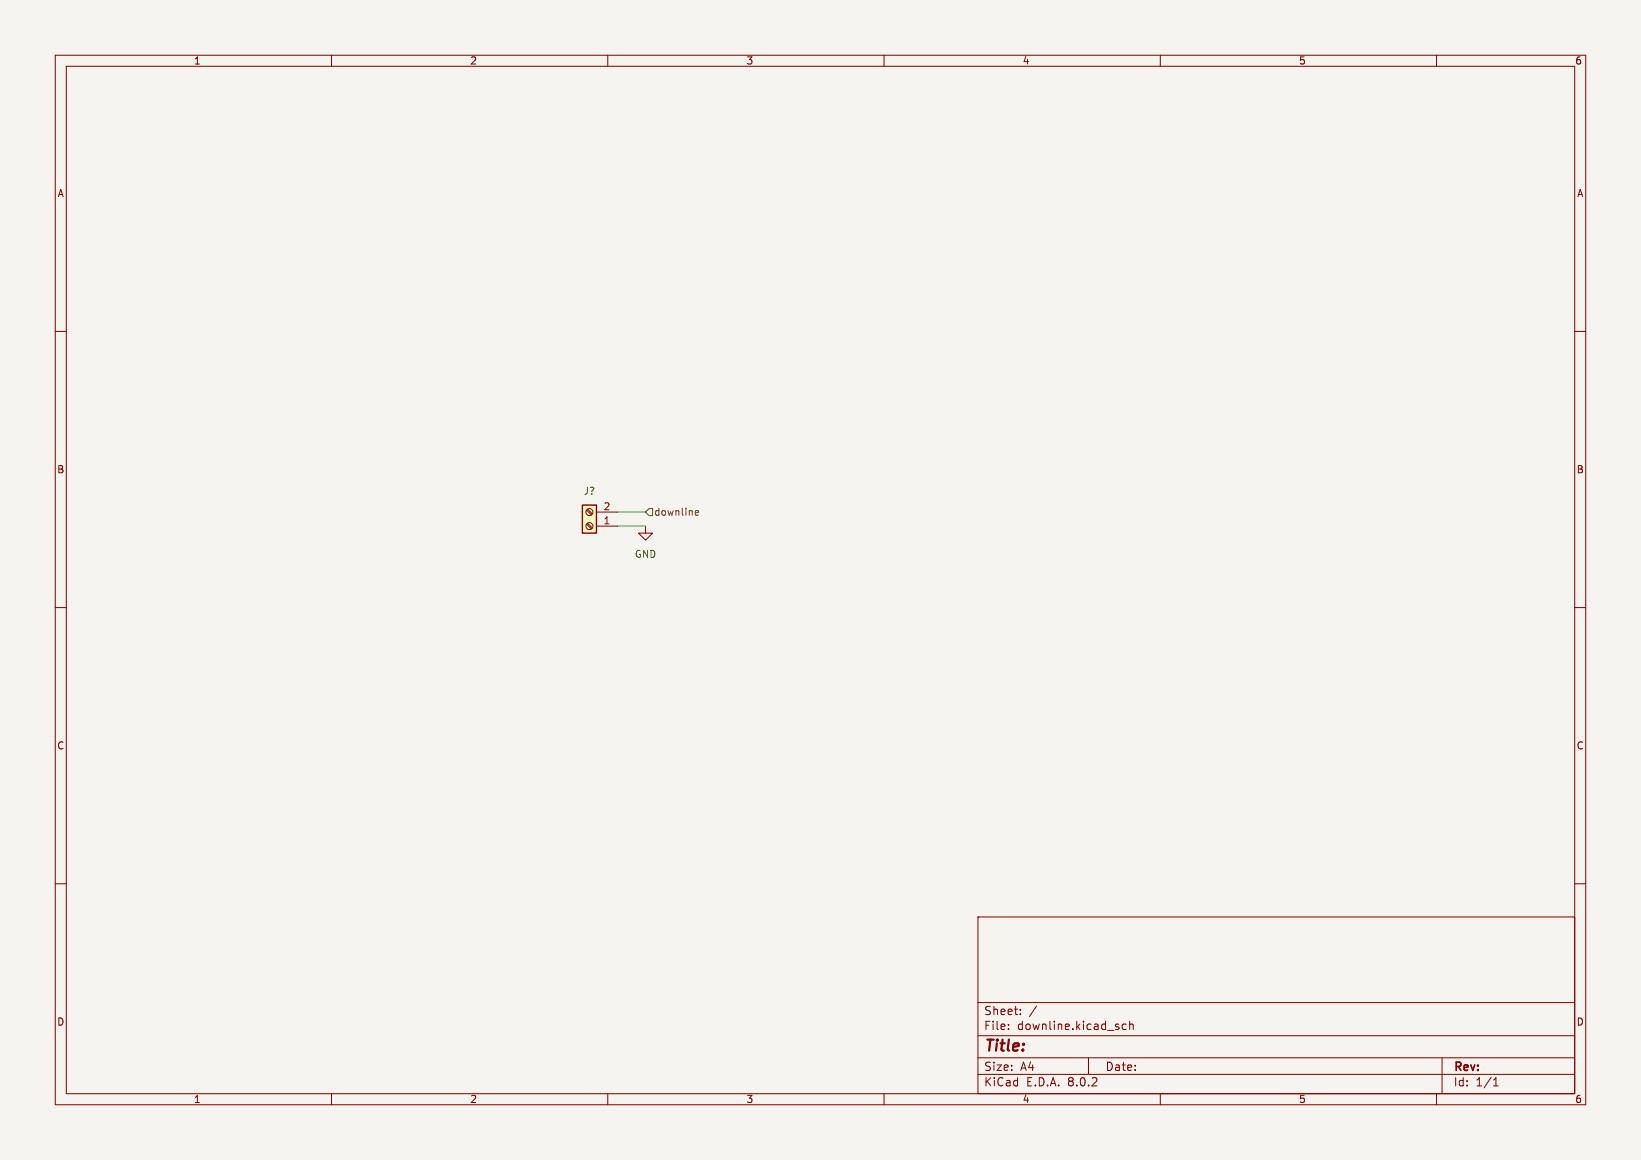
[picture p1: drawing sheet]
<svg xmlns="http://www.w3.org/2000/svg" width="297mm" height="210mm" viewBox="0 0 297 210" stroke-linecap="round" stroke-linejoin="round" font-family="sans-serif">
<path d="M0 0h297v210h-297z" fill="#f5f4ef" stroke="#f5f4ef" stroke-width=".18"/>
<g fill="none" stroke="#840000" stroke-width=".18">
<path d="M10 10h277v190h-277zM12 12h273v186h-273zM60 10v2M110 10v2M160 10v2M210 10v2M260 10v2M10 60h2M285 60h2M116.8 95.3v1.2h1.3l-1.3 1.3-1.2-1.3h1.2M10 110h2M285 110h2"/>
<path d="M10 160h2M285 160h2M177 166h108v32h-108zM60 198v2M110 198v2M160 198v2M177 194.5h108M177 191.5h108M177 187.5h108M177 181.5h108M182.5 186.3v.1M182.5 185.5v.1"/>
<path d="M184.7 183.6v.1M184.7 182.8v.1M187.6 182.1l-1.3 2M197 191.5v3M203.8 185.5l-.4-.1-.3 .3v.4l.1 .2h.6M204.5 185.5l.2-.1 .3 .1 .1 .9M204.5 184.9v1.5M210 198v2M260 198v2M261 191.5v6.5M270.3 196.6h.9M270.3 195.5l.4-.4v1.5"/>
</g>
<path d="M105.4 91.4h2.5v5.1h-2.5z" fill="#ffffc2"/>
<path d="M105.4 91.4h2.5v5.1h-2.5z" fill="none" stroke="#840000" stroke-width=".25"/>
<g fill="none" stroke="#840000" stroke-width=".18">
<path d="M106.2 92.4l.8 .8M106.2 94.9l.8 .9M106.3 92.2l.9 .8M106.3 94.7l.9 .9M107.9 95.3h3.9M107.9 92.7h3.9"/>
<circle cx="106.7" cy="95.2" r=".63"/>
<circle cx="106.7" cy="92.7" r=".63"/>
</g>
<path d="M117.5 92.1h.6v1.2h-.6l-.7-.6zM125.8 92.9l.6-.2v-.2l-.4-.1-.2 .2 .1 .6h.5" fill="none" stroke="#725600" stroke-width=".18"/>
<path d="M111.8 92.7h5M111.8 95.3h5" fill="none" stroke="#009600" stroke-width=".18"/>
<text font-size="2.8" fill="#840000" x="178" y="190.9">Title:</text>
<g font-size="2.1" fill="#840000">
<text x="178" y="184">Sheet:</text>
<text x="178" y="186.7">File:</text>
<text x="184.1" y="186.7">downline.kicad_sch</text>
<text x="178" y="196.9">KiCad</text>
<text x="178" y="194.1">Size:</text>
<text x="184.7" y="194.1">A4</text>
<text x="185.7" y="196.9">E.D.A.</text>
<text x="193.3" y="196.9">8.0.2</text>
<text x="200" y="194.1">Date:</text>
<text x="263" y="194.3">Rev:</text>
<text x="263" y="196.9">Id:</text>
<text x="267.1" y="196.9">1/1</text>
</g>
<g font-size="1.8" fill="#840000">
<text x="35" y="11.9">1</text>
<text x="85" y="11.9">2</text>
<text x="135" y="11.9">3</text>
<text x="185" y="11.9">4</text>
<text x="235" y="11.9">5</text>
<text x="285" y="11.9">6</text>
<text x="10.3" y="35.9">A</text>
<text x="285.3" y="35.9">A</text>
<text x="10.3" y="85.9">B</text>
<text x="285.3" y="85.9">B</text>
<text x="10.3" y="135.9">C</text>
<text x="285.3" y="135.9">C</text>
<text x="10.3" y="185.9">D</text>
<text x="285.3" y="185.9">D</text>
<text x="35" y="199.9">1</text>
<text x="85" y="199.9">2</text>
<text x="135" y="199.9">3</text>
<text x="185" y="199.9">4</text>
<text x="235" y="199.9">5</text>
<text x="285" y="199.9">6</text>
</g>
<g font-size="1.8" fill="#006464">
<text x="105.6" y="89.8">J?</text>
<text x="114.8" y="101.2">GND</text>
</g>
<g font-size="1.8" fill="#a90000">
<text x="109.1" y="95">1</text>
<text x="109.1" y="92.5">2</text>
</g>
<text font-size="1.8" fill="#725600" x="118.3" y="93.6">downline</text>
</svg>
